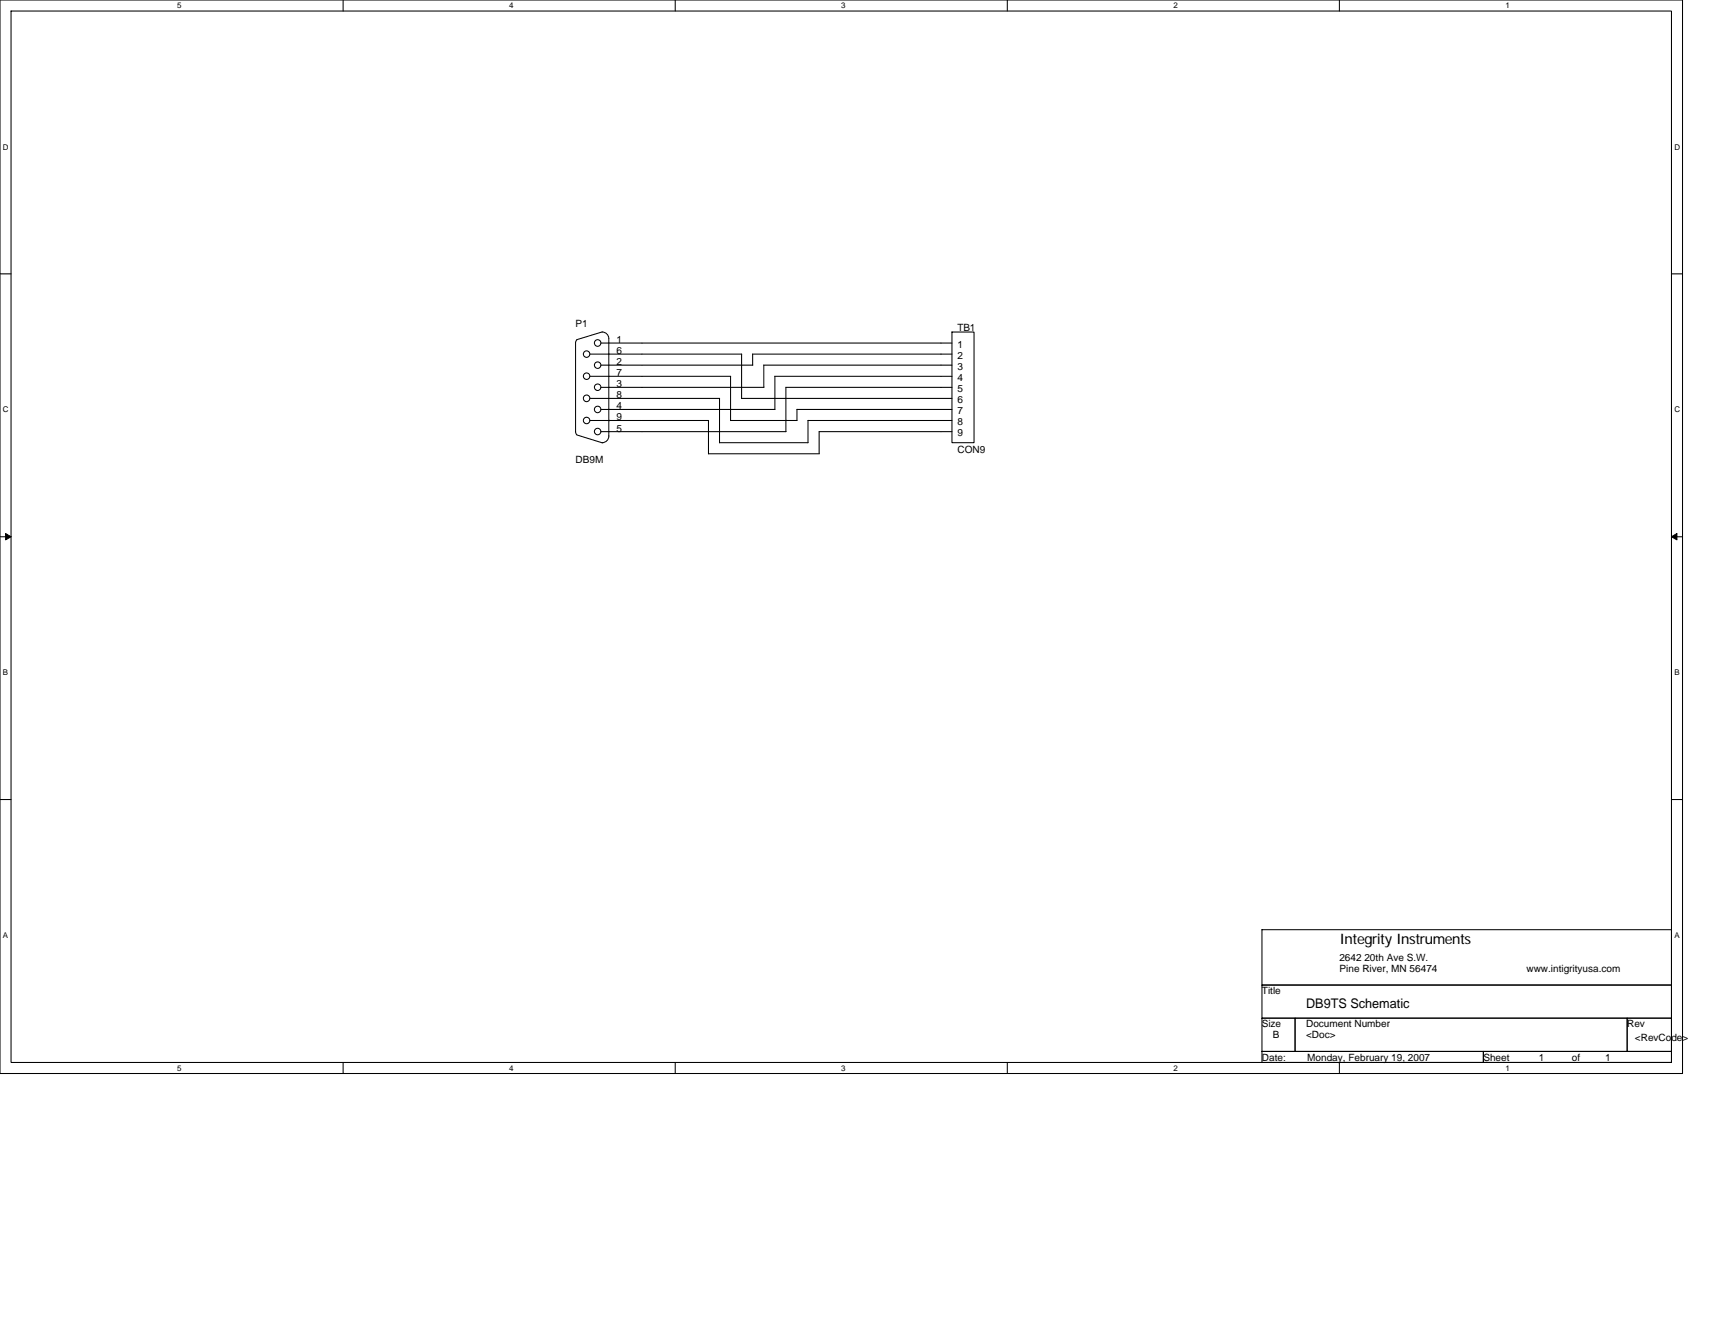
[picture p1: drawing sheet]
<svg xmlns="http://www.w3.org/2000/svg" width="279mm" height="216mm" viewBox="0 0 279 216" stroke-linecap="round" stroke-linejoin="round" font-family="sans-serif">
<path d="M0 0h274.1v174.9h-274.1zM1.8 1.8h270.5v171.3h-270.5z" fill="none" stroke="#000" stroke-width=".17"/>
<g fill="#fff">
<path d="M28.9 .2h.7v1.4h-.7z"/>
<path d="M28.9 173.3h.7v1.5h-.7z"/>
</g>
<path d="M55.9 0v1.8M55.9 173.1v1.8" fill="none" stroke="#000" stroke-width=".17"/>
<g fill="#fff">
<path d="M83 .2h.7v1.4h-.7z"/>
<path d="M83 173.3h.7v1.5h-.7z"/>
</g>
<path d="M110 0v1.8M110 173.1v1.8" fill="none" stroke="#000" stroke-width=".17"/>
<g fill="#fff">
<path d="M137.1 .2h.7v1.4h-.7z"/>
<path d="M137.1 173.3h.7v1.5h-.7z"/>
</g>
<path d="M164.1 0v1.8M164.1 173.1v1.8" fill="none" stroke="#000" stroke-width=".17"/>
<g fill="#fff">
<path d="M191.2 .2h.7v1.4h-.7z"/>
<path d="M191.2 173.3h.7v1.5h-.7z"/>
</g>
<path d="M218.2 0v1.8M218.2 173.1v1.8" fill="none" stroke="#000" stroke-width=".17"/>
<g fill="#fff">
<path d="M245.3 .2h.7v1.4h-.7z"/>
<path d="M245.3 173.3h.7v1.5h-.7z"/>
<path d="M.5 23.2h.9v1.4h-.9z"/>
<path d="M272.8 23.2h.9v1.4h-.9z"/>
<path d="M.5 66h.9v1.5h-.9z"/>
<path d="M272.8 66h.9v1.5h-.9z"/>
</g>
<path d="M0 44.6h1.8M272.3 44.6h1.8" fill="none" stroke="#000" stroke-width=".17"/>
<g fill="#fff">
<path d="M.5 108.9h.8v1.4h-.8z"/>
<path d="M272.8 108.9h.8v1.4h-.8z"/>
</g>
<path d="M0 87.5h1.8M272.3 87.5h1.8" fill="none" stroke="#000" stroke-width=".17"/>
<path d="M.9 86.9l.9 .6-.9 .5zM272.3 87.5l.9-.6v1.1z" fill="#000" stroke="#000" stroke-width=".16"/>
<g fill="#fff">
<path d="M.5 151.7h.8v1.4h-.8z"/>
<path d="M272.8 151.7h.8v1.4h-.8z"/>
</g>
<g fill="none" stroke="#000" stroke-width=".17">
<path d="M93.8 55.9v14.5M94 55.4l-.2 .5M96.1 57.7h24.7M97.9 55.9h57.2M98.1 54.1a1.08 1.08 0 0 1 1.1 1.1v15.9M98.1 54.1l-4.1 1.3M120.8 57.7v7.2h34.3M122.6 57.7h32.5M122.6 57.7v1.8h-24.7M124.4 59.5h30.7M124.4 59.5v3.6M155.1 54.1h3.6v18h-3.6z"/>
<path d="M93.8 70.3l.2 .5M94 70.9l4.1 1.3M96.1 61.3h22.9M96.1 68.5h19.3v5.5M97.9 63.1h26.6M97.9 66.7h28.4M99.2 71a1.08 1.08 0 0 1-1.1 1.1M117.2 64.9v7.3M117.2 72.1h14.5M117.2 64.9h-21.1M119 61.3v7.2M126.2 61.3h28.9"/>
<path d="M126.2 61.3v5.4M128 63.1h27.1M128 63.1l.1 7.2h-30.2M133.5 70.3h21.6M133.5 70.3v3.6h-18.1M155.1 66.7h-25.3v1.8h-10.8M155.1 68.5h-23.5v3.6M0 130.3h1.8M272.3 130.3h1.8M205.6 151.5h66.7v9h-66.7zM205.6 160.5h66.7v5.4h-66.7zM205.6 165.9h5.4v5.4h-5.4z"/>
<path d="M205.6 171.3h36.1v1.8h-36.1zM211 165.9h54.1v5.4h-54.1zM241.7 171.3h30.6v1.8h-30.6zM265.1 165.9h7.2v5.4h-7.2z"/>
<circle cx="95.6" cy="57.7" r=".53"/>
<circle cx="97.4" cy="55.9" r=".53"/>
<circle cx="97.4" cy="59.5" r=".53"/>
<circle cx="95.6" cy="64.9" r=".53"/>
<circle cx="95.6" cy="61.3" r=".53"/>
<circle cx="95.6" cy="68.5" r=".53"/>
<circle cx="97.4" cy="66.7" r=".53"/>
<circle cx="97.4" cy="63.1" r=".53"/>
<circle cx="97.4" cy="70.3" r=".53"/>
</g>
<text font-size="2.3" x="218.2" y="153.8">Integrity Instruments</text>
<text font-size="2.2" x="212.8" y="164.3">DB9TS Schematic</text>
<g font-size="1.6">
<text x="93.8" y="53.2">P1</text>
<text x="156" y="54">TB1</text>
<text x="100.5" y="59.5">2</text>
<text x="100.5" y="57.7">6</text>
<text x="100.5" y="55.9">1</text>
<text x="156" y="56.6">1</text>
<text x="156" y="58.4">2</text>
<text x="100.5" y="64.9">8</text>
<text x="100.5" y="63.1">3</text>
<text x="100.5" y="61.3">7</text>
<text x="156" y="60.2">3</text>
<text x="156" y="62.1">4</text>
<text x="156" y="63.9">5</text>
<text x="156" y="65.7">6</text>
<text x="100.5" y="70.3">5</text>
<text x="100.5" y="68.5">9</text>
<text x="100.5" y="66.7">4</text>
<text x="156" y="67.5">7</text>
<text x="156" y="69.3">8</text>
<text x="156" y="71.1">9</text>
<text x="93.8" y="75.4">DB9M</text>
<text x="156" y="73.8">CON9</text>
<text x="205.6" y="162">Title</text>
<text x="218.2" y="156.6">2642 20th Ave S.W.</text>
<text x="218.2" y="158.4">Pine River, MN 56474</text>
<text x="248.7" y="158.4">www.intigrityusa.com</text>
<text x="205.6" y="167.4">Size</text>
<text x="212.8" y="167.4">Document Number</text>
<text x="265.1" y="167.4">Rev</text>
<text x="205.6" y="172.8">Date:</text>
<text x="207.4" y="169.2">B</text>
<text x="212.8" y="169.2">&lt;Doc&gt;</text>
<text x="213" y="172.8">Monday, February 19, 2007</text>
<text x="241.7" y="172.8">Sheet</text>
<text x="250.7" y="172.8">1</text>
<text x="256.1" y="172.8">of</text>
<text x="261.5" y="172.8">1</text>
<text x="266.4" y="169.5">&lt;RevCode&gt;</text>
</g>
<g font-size="1.3">
<text x="28.9" y="1.4">5</text>
<text x="83" y="1.4">4</text>
<text x="137.1" y="1.4">3</text>
<text x="191.2" y="1.4">2</text>
<text x="245.3" y="1.4">1</text>
<text x=".5" y="24.4">D</text>
<text x="272.8" y="24.4">D</text>
<text x=".5" y="67.2">C</text>
<text x="272.8" y="67.2">C</text>
<text x=".5" y="110">B</text>
<text x="272.8" y="110">B</text>
<text x=".5" y="152.8">A</text>
<text x="272.8" y="152.8">A</text>
<text x="28.9" y="174.5">5</text>
<text x="83" y="174.5">4</text>
<text x="137.1" y="174.5">3</text>
<text x="191.2" y="174.5">2</text>
<text x="245.3" y="174.5">1</text>
</g>
</svg>
